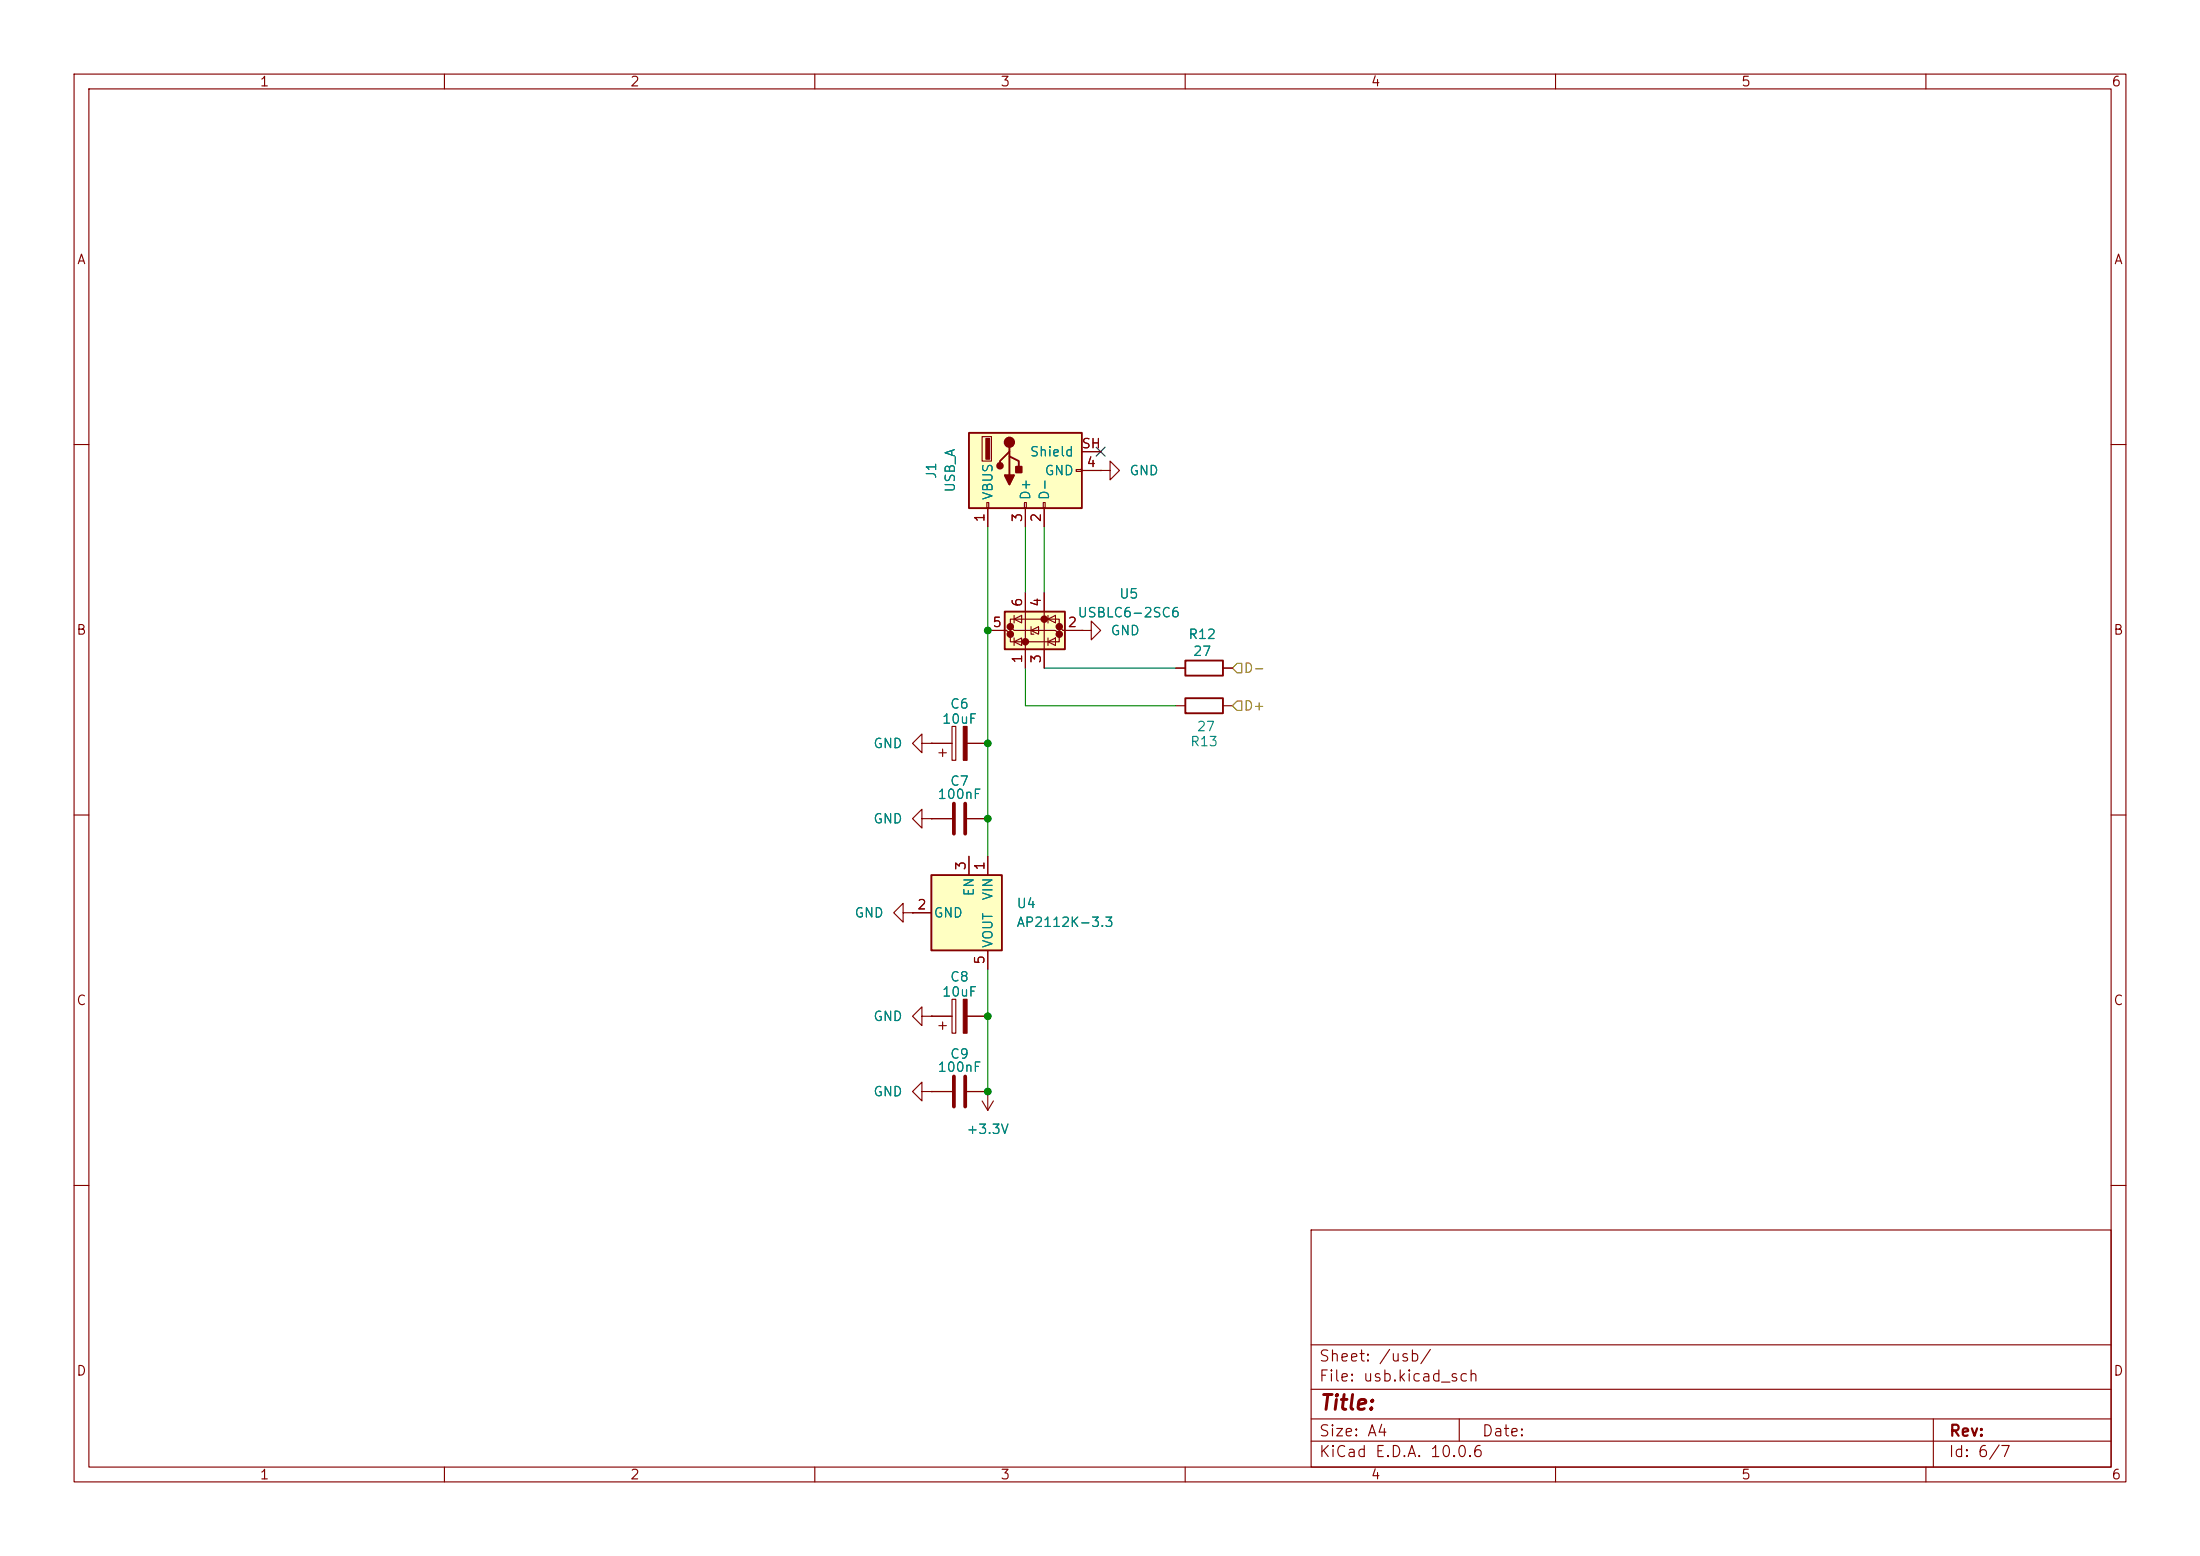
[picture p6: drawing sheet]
(kicad_sch
 (version 20260306)
 (generator "eeschema")
 (generator_version "10.0")
 (paper "A4")
 (lib_symbols
  (symbol "Connector:USB_A"
   (pin_names
    (offset 1.016)) (exclude_from_sim no) (in_bom yes) (on_board yes)
   (in_pos_files yes)
   (duplicate_pin_numbers_are_jumpers no)
   (property "Reference" "J" (at -5.08 11.43 0) (show_name no) (do_not_autoplace no) (effects (font (size 1.27 1.27)) (justify left)))
   (property "Value" "USB_A" (at -5.08 8.89 0) (show_name no) (do_not_autoplace no) (effects (font (size 1.27 1.27)) (justify left)))
   (property "Footprint" "" (at 3.81 -1.27 0) (show_name no) (do_not_autoplace no) (hide yes) (effects (font (size 1.27 1.27))))
   (property "Datasheet" "" (at 3.81 -1.27 0) (show_name no) (do_not_autoplace no) (hide yes) (effects (font (size 1.27 1.27))))
   (property "Description" "USB Type A connector" (at 0 0 0) (show_name no) (do_not_autoplace no) (hide yes) (effects (font (size 1.27 1.27))))
   (symbol "USB_A_0_1"
    (rectangle (start -5.08 -7.62) (end 5.08 7.62) (stroke (width 0.254) (type default)) (fill (type background)))
    (circle (center -3.81 2.159) (radius 0.635) (stroke (width 0.254) (type default)) (fill (type outline)))
    (polyline (pts (xy -3.175 2.159) (xy -2.54 2.159) (xy -1.27 3.429) (xy -0.635 3.429)) (stroke (width 0.254) (type default)) (fill (type none)))
    (polyline (pts (xy -2.54 2.159) (xy -1.905 2.159) (xy -1.27 0.889) (xy 0 0.889)) (stroke (width 0.254) (type default)) (fill (type none)))
    (rectangle (start -1.524 4.826) (end -4.318 5.334) (stroke (width 0) (type default)) (fill (type outline)))
    (rectangle (start -1.27 4.572) (end -4.572 5.842) (stroke (width 0) (type default)) (fill (type none)))
    (circle (center -0.635 3.429) (radius 0.381) (stroke (width 0.254) (type default)) (fill (type outline)))
    (rectangle (start -0.127 -7.62) (end 0.127 -6.858) (stroke (width 0) (type default)) (fill (type none)))
    (rectangle (start 0.254 1.27) (end -0.508 0.508) (stroke (width 0.254) (type default)) (fill (type outline)))
    (polyline (pts (xy 0.635 2.794) (xy 0.635 1.524) (xy 1.905 2.159) (xy 0.635 2.794)) (stroke (width 0.254) (type default)) (fill (type outline)))
    (rectangle (start 5.08 4.953) (end 4.318 5.207) (stroke (width 0) (type default)) (fill (type none)))
    (rectangle (start 5.08 -0.127) (end 4.318 0.127) (stroke (width 0) (type default)) (fill (type none)))
    (rectangle (start 5.08 -2.667) (end 4.318 -2.413) (stroke (width 0) (type default)) (fill (type none))))
   (symbol "USB_A_1_1"
    (polyline (pts (xy -1.905 2.159) (xy 0.635 2.159)) (stroke (width 0.254) (type default)) (fill (type none)))
    (pin power_in line (at 7.62 5.08 180) (length 2.54) (name "VBUS" (effects (font (size 1.27 1.27)))) (number "1" (effects (font (size 1.27 1.27)))))
    (pin bidirectional line (at 7.62 -2.54 180) (length 2.54) (name "D-" (effects (font (size 1.27 1.27)))) (number "2" (effects (font (size 1.27 1.27)))))
    (pin bidirectional line (at 7.62 0 180) (length 2.54) (name "D+" (effects (font (size 1.27 1.27)))) (number "3" (effects (font (size 1.27 1.27)))))
    (pin power_in line (at 0 -10.16 90) (length 2.54) (name "GND" (effects (font (size 1.27 1.27)))) (number "4" (effects (font (size 1.27 1.27)))))
    (pin passive line (at -2.54 -10.16 90) (length 2.54) (name "Shield" (effects (font (size 1.27 1.27)))) (number "SH" (effects (font (size 1.27 1.27))))))
   (embedded_fonts no))
  (symbol "Device:C"
   (pin_numbers (hide yes))
   (pin_names
    (offset 0.254)) (exclude_from_sim no) (in_bom yes) (on_board yes)
   (in_pos_files yes)
   (duplicate_pin_numbers_are_jumpers no)
   (property "Reference" "C" (at 0.635 2.54 0) (show_name no) (do_not_autoplace no) (effects (font (size 1.27 1.27)) (justify left)))
   (property "Value" "C" (at 0.635 -2.54 0) (show_name no) (do_not_autoplace no) (effects (font (size 1.27 1.27)) (justify left)))
   (property "Footprint" "" (at 0.9652 -3.81 0) (show_name no) (do_not_autoplace no) (hide yes) (effects (font (size 1.27 1.27))))
   (property "Datasheet" "" (at 0 0 0) (show_name no) (do_not_autoplace no) (hide yes) (effects (font (size 1.27 1.27))))
   (property "Description" "Unpolarized capacitor" (at 0 0 0) (show_name no) (do_not_autoplace no) (hide yes) (effects (font (size 1.27 1.27))))
   (symbol "C_0_1"
    (polyline (pts (xy -2.032 0.762) (xy 2.032 0.762)) (stroke (width 0.508) (type default)) (fill (type none)))
    (polyline (pts (xy -2.032 -0.762) (xy 2.032 -0.762)) (stroke (width 0.508) (type default)) (fill (type none))))
   (symbol "C_1_1"
    (pin passive line (at 0 3.81 270) (length 2.794) (name "" (effects (font (size 1.27 1.27)))) (number "1" (effects (font (size 1.27 1.27)))))
    (pin passive line (at 0 -3.81 90) (length 2.794) (name "" (effects (font (size 1.27 1.27)))) (number "2" (effects (font (size 1.27 1.27))))))
   (embedded_fonts no))
  (symbol "Device:C_Polarized"
   (pin_numbers (hide yes))
   (pin_names
    (offset 0.254)) (exclude_from_sim no) (in_bom yes) (on_board yes)
   (in_pos_files yes)
   (duplicate_pin_numbers_are_jumpers no)
   (property "Reference" "C" (at 0.635 2.54 0) (show_name no) (do_not_autoplace no) (effects (font (size 1.27 1.27)) (justify left)))
   (property "Value" "C_Polarized" (at 0.635 -2.54 0) (show_name no) (do_not_autoplace no) (effects (font (size 1.27 1.27)) (justify left)))
   (property "Footprint" "" (at 0.9652 -3.81 0) (show_name no) (do_not_autoplace no) (hide yes) (effects (font (size 1.27 1.27))))
   (property "Datasheet" "" (at 0 0 0) (show_name no) (do_not_autoplace no) (hide yes) (effects (font (size 1.27 1.27))))
   (property "Description" "Polarized capacitor" (at 0 0 0) (show_name no) (do_not_autoplace no) (hide yes) (effects (font (size 1.27 1.27))))
   (symbol "C_Polarized_0_1"
    (rectangle (start -2.286 0.508) (end 2.286 1.016) (stroke (width 0) (type default)) (fill (type none)))
    (polyline (pts (xy -1.778 2.286) (xy -0.762 2.286)) (stroke (width 0) (type default)) (fill (type none)))
    (polyline (pts (xy -1.27 2.794) (xy -1.27 1.778)) (stroke (width 0) (type default)) (fill (type none)))
    (rectangle (start 2.286 -0.508) (end -2.286 -1.016) (stroke (width 0) (type default)) (fill (type outline))))
   (symbol "C_Polarized_1_1"
    (pin passive line (at 0 3.81 270) (length 2.794) (name "" (effects (font (size 1.27 1.27)))) (number "1" (effects (font (size 1.27 1.27)))))
    (pin passive line (at 0 -3.81 90) (length 2.794) (name "" (effects (font (size 1.27 1.27)))) (number "2" (effects (font (size 1.27 1.27))))))
   (embedded_fonts no))
  (symbol "Device:R"
   (pin_numbers (hide yes))
   (pin_names
    (offset 0)) (exclude_from_sim no) (in_bom yes) (on_board yes)
   (in_pos_files yes)
   (duplicate_pin_numbers_are_jumpers no)
   (property "Reference" "R" (at 2.032 0 90) (show_name no) (do_not_autoplace no) (effects (font (size 1.27 1.27))))
   (property "Value" "R" (at 0 0 90) (show_name no) (do_not_autoplace no) (effects (font (size 1.27 1.27))))
   (property "Footprint" "" (at -1.778 0 90) (show_name no) (do_not_autoplace no) (hide yes) (effects (font (size 1.27 1.27))))
   (property "Datasheet" "" (at 0 0 0) (show_name no) (do_not_autoplace no) (hide yes) (effects (font (size 1.27 1.27))))
   (property "Description" "Resistor" (at 0 0 0) (show_name no) (do_not_autoplace no) (hide yes) (effects (font (size 1.27 1.27))))
   (symbol "R_0_1"
    (rectangle (start -1.016 -2.54) (end 1.016 2.54) (stroke (width 0.254) (type default)) (fill (type none))))
   (symbol "R_1_1"
    (pin passive line (at 0 3.81 270) (length 1.27) (name "" (effects (font (size 1.27 1.27)))) (number "1" (effects (font (size 1.27 1.27)))))
    (pin passive line (at 0 -3.81 90) (length 1.27) (name "" (effects (font (size 1.27 1.27)))) (number "2" (effects (font (size 1.27 1.27))))))
   (embedded_fonts no))
  (symbol "Power_Protection:USBLC6-2SC6"
   (pin_names (hide yes)) (exclude_from_sim no) (in_bom yes) (on_board yes)
   (in_pos_files yes)
   (duplicate_pin_numbers_are_jumpers no)
   (property "Reference" "U" (at 0.635 5.715 0) (show_name no) (do_not_autoplace no) (effects (font (size 1.27 1.27)) (justify left)))
   (property "Value" "USBLC6-2SC6" (at 0.635 3.81 0) (show_name no) (do_not_autoplace no) (effects (font (size 1.27 1.27)) (justify left)))
   (property "Footprint" "Package_TO_SOT_SMD:SOT-23-6" (at 1.27 -6.35 0) (show_name no) (do_not_autoplace no) (hide yes) (effects (font (size 1.27 1.27)
    (italic yes)) (justify left)))
   (property "Datasheet" "https://www.st.com/resource/en/datasheet/usblc6-2.pdf" (at 1.27 -8.255 0) (show_name no) (do_not_autoplace no) (hide yes) (effects (font (size 1.27 1.27)) (justify left)))
   (property "Description" "Very low capacitance ESD protection diode, 2 data-line, SOT-23-6" (at 0 0 0) (show_name no) (do_not_autoplace no) (hide yes) (effects (font (size 1.27 1.27))))
   (symbol "USBLC6-2SC6_0_0"
    (circle (center -1.524 0) (radius 0.0001) (stroke (width 0.508) (type default)) (fill (type none)))
    (circle (center -0.508 2.032) (radius 0.0001) (stroke (width 0.508) (type default)) (fill (type none)))
    (circle (center -0.508 -4.572) (radius 0.0001) (stroke (width 0.508) (type default)) (fill (type none)))
    (circle (center 0.508 2.032) (radius 0.0001) (stroke (width 0.508) (type default)) (fill (type none)))
    (circle (center 0.508 -4.572) (radius 0.0001) (stroke (width 0.508) (type default)) (fill (type none)))
    (circle (center 1.524 -2.54) (radius 0.0001) (stroke (width 0.508) (type default)) (fill (type none))))
   (symbol "USBLC6-2SC6_0_1"
    (polyline (pts (xy -2.54 0) (xy 2.54 0)) (stroke (width 0) (type default)) (fill (type none)))
    (polyline (pts (xy -2.54 -2.54) (xy 2.54 -2.54)) (stroke (width 0) (type default)) (fill (type none)))
    (polyline (pts (xy -2.032 0.508) (xy -1.016 0.508) (xy -1.524 1.524) (xy -2.032 0.508)) (stroke (width 0) (type default)) (fill (type none)))
    (polyline (pts (xy -2.032 -3.048) (xy -1.016 -3.048)) (stroke (width 0) (type default)) (fill (type none)))
    (polyline (pts (xy -1.016 1.524) (xy -2.032 1.524)) (stroke (width 0) (type default)) (fill (type none)))
    (polyline (pts (xy -1.016 -4.064) (xy -2.032 -4.064) (xy -1.524 -3.048) (xy -1.016 -4.064)) (stroke (width 0) (type default)) (fill (type none)))
    (polyline (pts (xy -0.508 -1.143) (xy -0.508 -0.762) (xy 0.508 -0.762)) (stroke (width 0) (type default)) (fill (type none)))
    (polyline (pts (xy 0 2.54) (xy -0.508 2.032) (xy 0.508 2.032) (xy 0 1.524) (xy 0 -4.064) (xy -0.508 -4.572) (xy 0.508 -4.572) (xy 0 -5.08)) (stroke (width 0) (type default)) (fill (type none)))
    (polyline (pts (xy 0.508 -1.778) (xy -0.508 -1.778) (xy 0 -0.762) (xy 0.508 -1.778)) (stroke (width 0) (type default)) (fill (type none)))
    (polyline (pts (xy 1.016 1.524) (xy 2.032 1.524)) (stroke (width 0) (type default)) (fill (type none)))
    (polyline (pts (xy 1.016 -3.048) (xy 2.032 -3.048)) (stroke (width 0) (type default)) (fill (type none)))
    (polyline (pts (xy 2.032 0.508) (xy 1.016 0.508) (xy 1.524 1.524) (xy 2.032 0.508)) (stroke (width 0) (type default)) (fill (type none)))
    (polyline (pts (xy 2.032 -4.064) (xy 1.016 -4.064) (xy 1.524 -3.048) (xy 2.032 -4.064)) (stroke (width 0) (type default)) (fill (type none))))
   (symbol "USBLC6-2SC6_1_1"
    (rectangle (start -2.54 2.794) (end 2.54 -5.334) (stroke (width 0.254) (type default)) (fill (type background)))
    (polyline (pts (xy -0.508 2.032) (xy -1.524 2.032) (xy -1.524 -4.572) (xy -0.508 -4.572)) (stroke (width 0) (type default)) (fill (type none)))
    (polyline (pts (xy 0.508 -4.572) (xy 1.524 -4.572) (xy 1.524 2.032) (xy 0.508 2.032)) (stroke (width 0) (type default)) (fill (type none)))
    (pin passive line (at -5.08 0 0) (length 2.54) (name "I/O1" (effects (font (size 1.27 1.27)))) (number "1" (effects (font (size 1.27 1.27)))))
    (pin passive line (at 0 -7.62 90) (length 2.54) (name "GND" (effects (font (size 1.27 1.27)))) (number "2" (effects (font (size 1.27 1.27)))))
    (pin passive line (at -5.08 -2.54 0) (length 2.54) (name "I/O2" (effects (font (size 1.27 1.27)))) (number "3" (effects (font (size 1.27 1.27)))))
    (pin passive line (at 5.08 -2.54 180) (length 2.54) (name "I/O2" (effects (font (size 1.27 1.27)))) (number "4" (effects (font (size 1.27 1.27)))))
    (pin passive line (at 0 5.08 270) (length 2.54) (name "VBUS" (effects (font (size 1.27 1.27)))) (number "5" (effects (font (size 1.27 1.27)))))
    (pin passive line (at 5.08 0 180) (length 2.54) (name "I/O1" (effects (font (size 1.27 1.27)))) (number "6" (effects (font (size 1.27 1.27))))))
   (embedded_fonts no))
  (symbol "Regulator_Linear:AP2112K-3.3"
   (pin_names
    (offset 0.254)) (exclude_from_sim no) (in_bom yes) (on_board yes)
   (in_pos_files yes)
   (duplicate_pin_numbers_are_jumpers no)
   (property "Reference" "U" (at -5.08 5.715 0) (show_name no) (do_not_autoplace no) (effects (font (size 1.27 1.27)) (justify left)))
   (property "Value" "AP2112K-3.3" (at 0 5.715 0) (show_name no) (do_not_autoplace no) (effects (font (size 1.27 1.27)) (justify left)))
   (property "Footprint" "Package_TO_SOT_SMD:SOT-23-5" (at 0 8.255 0) (show_name no) (do_not_autoplace no) (hide yes) (effects (font (size 1.27 1.27))))
   (property "Datasheet" "https://www.diodes.com/assets/Datasheets/AP2112.pdf" (at 0 2.54 0) (show_name no) (do_not_autoplace no) (hide yes) (effects (font (size 1.27 1.27))))
   (property "Description" "600mA low dropout linear regulator, with enable pin, 3.8V-6V input voltage range, 3.3V fixed positive output, SOT-23-5" (at 0 0 0) (show_name no) (do_not_autoplace no) (hide yes) (effects (font (size 1.27 1.27))))
   (symbol "AP2112K-3.3_0_1"
    (rectangle (start -5.08 4.445) (end 5.08 -5.08) (stroke (width 0.254) (type default)) (fill (type background))))
   (symbol "AP2112K-3.3_1_1"
    (pin power_in line (at -7.62 2.54 0) (length 2.54) (name "VIN" (effects (font (size 1.27 1.27)))) (number "1" (effects (font (size 1.27 1.27)))))
    (pin power_in line (at 0 -7.62 90) (length 2.54) (name "GND" (effects (font (size 1.27 1.27)))) (number "2" (effects (font (size 1.27 1.27)))))
    (pin input line (at -7.62 0 0) (length 2.54) (name "EN" (effects (font (size 1.27 1.27)))) (number "3" (effects (font (size 1.27 1.27)))))
    (pin no_connect line (at 5.08 0 180) (length 2.54) (hide yes) (name "NC" (effects (font (size 1.27 1.27)))) (number "4" (effects (font (size 1.27 1.27)))))
    (pin power_out line (at 7.62 2.54 180) (length 2.54) (name "VOUT" (effects (font (size 1.27 1.27)))) (number "5" (effects (font (size 1.27 1.27))))))
   (embedded_fonts no))
  (symbol "power:+3.3V"
   (power global)
   (pin_numbers (hide yes))
   (pin_names
    (offset 0) (hide yes)) (exclude_from_sim no) (in_bom yes) (on_board yes)
   (in_pos_files yes)
   (duplicate_pin_numbers_are_jumpers no)
   (property "Reference" "#PWR" (at 0 -3.81 0) (show_name no) (do_not_autoplace no) (hide yes) (effects (font (size 1.27 1.27))))
   (property "Value" "+3.3V" (at 0 3.556 0) (show_name no) (do_not_autoplace no) (effects (font (size 1.27 1.27))))
   (property "Footprint" "" (at 0 0 0) (show_name no) (do_not_autoplace no) (hide yes) (effects (font (size 1.27 1.27))))
   (property "Datasheet" "" (at 0 0 0) (show_name no) (do_not_autoplace no) (hide yes) (effects (font (size 1.27 1.27))))
   (property "Description" "Power symbol creates a global label with name \"+3.3V\"" (at 0 0 0) (show_name no) (do_not_autoplace no) (hide yes) (effects (font (size 1.27 1.27))))
   (symbol "+3.3V_0_1"
    (polyline (pts (xy -0.762 1.27) (xy 0 2.54)) (stroke (width 0) (type default)) (fill (type none)))
    (polyline (pts (xy 0 2.54) (xy 0.762 1.27)) (stroke (width 0) (type default)) (fill (type none)))
    (polyline (pts (xy 0 0) (xy 0 2.54)) (stroke (width 0) (type default)) (fill (type none))))
   (symbol "+3.3V_1_1"
    (pin power_in line (at 0 0 90) (length 0) (name "" (effects (font (size 1.27 1.27)))) (number "1" (effects (font (size 1.27 1.27))))))
   (embedded_fonts no))
  (symbol "power:GND"
   (power global)
   (pin_numbers (hide yes))
   (pin_names
    (offset 0) (hide yes)) (exclude_from_sim no) (in_bom yes) (on_board yes)
   (in_pos_files yes)
   (duplicate_pin_numbers_are_jumpers no)
   (property "Reference" "#PWR" (at 0 -6.35 0) (show_name no) (do_not_autoplace no) (hide yes) (effects (font (size 1.27 1.27))))
   (property "Value" "GND" (at 0 -3.81 0) (show_name no) (do_not_autoplace no) (effects (font (size 1.27 1.27))))
   (property "Footprint" "" (at 0 0 0) (show_name no) (do_not_autoplace no) (hide yes) (effects (font (size 1.27 1.27))))
   (property "Datasheet" "" (at 0 0 0) (show_name no) (do_not_autoplace no) (hide yes) (effects (font (size 1.27 1.27))))
   (property "Description" "Power symbol creates a global label with name \"GND\" , ground" (at 0 0 0) (show_name no) (do_not_autoplace no) (hide yes) (effects (font (size 1.27 1.27))))
   (symbol "GND_0_1"
    (polyline (pts (xy 0 0) (xy 0 -1.27) (xy 1.27 -1.27) (xy 0 -2.54) (xy -1.27 -1.27) (xy 0 -1.27)) (stroke (width 0) (type default)) (fill (type none))))
   (symbol "GND_1_1"
    (pin power_in line (at 0 0 270) (length 0) (name "" (effects (font (size 1.27 1.27)))) (number "1" (effects (font (size 1.27 1.27))))))
   (embedded_fonts no)))
 (junction
  (at 133.35 110.49)
  (diameter 0)
  (color 0 0 0 0))
 (junction
  (at 133.35 100.33)
  (diameter 0)
  (color 0 0 0 0))
 (junction
  (at 133.35 85.09)
  (diameter 0)
  (color 0 0 0 0))
 (junction
  (at 133.35 137.16)
  (diameter 0)
  (color 0 0 0 0))
 (junction
  (at 133.35 147.32)
  (diameter 0)
  (color 0 0 0 0))
 (no_connect
  (at 148.59 60.96))
 (wire
  (pts (xy 138.43 90.17) (xy 138.43 95.25))
  (stroke (width 0) (type default)))
 (wire
  (pts (xy 133.35 137.16) (xy 133.35 147.32))
  (stroke (width 0) (type default)))
 (wire
  (pts (xy 133.35 115.57) (xy 133.35 110.49))
  (stroke (width 0) (type default)))
 (wire
  (pts (xy 133.35 71.12) (xy 133.35 85.09))
  (stroke (width 0) (type default)))
 (wire
  (pts (xy 140.97 90.17) (xy 158.75 90.17))
  (stroke (width 0) (type default)))
 (wire
  (pts (xy 138.43 71.12) (xy 138.43 80.01))
  (stroke (width 0) (type default)))
 (wire
  (pts (xy 133.35 130.81) (xy 133.35 137.16))
  (stroke (width 0) (type default)))
 (wire
  (pts (xy 133.35 85.09) (xy 133.35 100.33))
  (stroke (width 0) (type default)))
 (wire
  (pts (xy 138.43 95.25) (xy 158.75 95.25))
  (stroke (width 0) (type default)))
 (wire
  (pts (xy 133.35 100.33) (xy 133.35 110.49))
  (stroke (width 0) (type default)))
 (wire
  (pts (xy 140.97 71.12) (xy 140.97 80.01))
  (stroke (width 0) (type default)))
 (hierarchical_label "D+"
  (shape input)
  (at 166.37 95.25 0)
  (effects (font (size 1.27 1.27)) (justify left)))
 (hierarchical_label "D-"
  (shape input)
  (at 166.37 90.17 0)
  (effects (font (size 1.27 1.27)) (justify left)))
 (symbol
  (lib_id "Connector:USB_A")
  (at 138.43 63.5 90)
  (mirror x)
  (unit 1)
  (body_style 1)
  (exclude_from_sim no)
  (in_bom yes)
  (on_board yes)
  (in_pos_files yes)
  (dnp no)
  (property "Reference" "J1" (at 125.73 63.5 0) (show_name no) (do_not_autoplace no) (effects (font (size 1.27 1.27))))
  (property "Value" "USB_A" (at 128.27 63.5 0) (show_name no) (do_not_autoplace no) (effects (font (size 1.27 1.27))))
  (property "Footprint" "custom_lib:USB_A_PCB_Edge_receptacle" (at 139.7 67.31 0) (hide yes) (show_name no) (do_not_autoplace no) (effects (font (size 1.27 1.27))))
  (property "Datasheet" "" (at 139.7 67.31 0) (hide yes) (show_name no) (do_not_autoplace no) (effects (font (size 1.27 1.27))))
  (property "Description" "USB Type A connector" (at 138.43 63.5 0) (hide yes) (show_name no) (do_not_autoplace no) (effects (font (size 1.27 1.27))))
  (property "KLC_S3.3" "" (at 138.43 63.5 0) (hide yes) (show_name no) (do_not_autoplace no) (effects (font (size 1.27 1.27))))
  (property "KLC_S4.1" "" (at 138.43 63.5 0) (hide yes) (show_name no) (do_not_autoplace no) (effects (font (size 1.27 1.27))))
  (property "KLC_S4.2_DVDD" "" (at 138.43 63.5 0) (hide yes) (show_name no) (do_not_autoplace no) (effects (font (size 1.27 1.27))))
  (property "KLC_S4.2_VREG_VOUT" "" (at 138.43 63.5 0) (hide yes) (show_name no) (do_not_autoplace no) (effects (font (size 1.27 1.27))))
  (property "LCSC Part" "-" (at 138.43 63.5 0) (hide yes) (show_name no) (do_not_autoplace no) (effects (font (size 1.27 1.27))))
  (pin "3")
  (pin "1")
  (pin "2")
  (pin "4")
  (pin "SH"))
 (symbol
  (lib_id "Device:C")
  (at 129.54 147.32 90)
  (unit 1)
  (body_style 1)
  (exclude_from_sim no)
  (in_bom yes)
  (on_board yes)
  (in_pos_files yes)
  (dnp no)
  (property "Reference" "C9" (at 129.54 142.24 90) (show_name no) (do_not_autoplace no) (effects (font (size 1.27 1.27))))
  (property "Value" "100nF" (at 129.54 144.018 90) (show_name no) (do_not_autoplace no) (effects (font (size 1.27 1.27))))
  (property "Footprint" "Capacitor_SMD:C_0603_1608Metric" (at 133.35 146.3548 0) (hide yes) (show_name no) (do_not_autoplace no) (effects (font (size 1.27 1.27))))
  (property "Datasheet" "" (at 129.54 147.32 0) (hide yes) (show_name no) (do_not_autoplace no) (effects (font (size 1.27 1.27))))
  (property "Description" "Unpolarized capacitor" (at 129.54 147.32 0) (hide yes) (show_name no) (do_not_autoplace no) (effects (font (size 1.27 1.27))))
  (property "KLC_S3.3" "" (at 129.54 147.32 90) (hide yes) (show_name no) (do_not_autoplace no) (effects (font (size 1.27 1.27))))
  (property "KLC_S4.1" "" (at 129.54 147.32 90) (hide yes) (show_name no) (do_not_autoplace no) (effects (font (size 1.27 1.27))))
  (property "KLC_S4.2_DVDD" "" (at 129.54 147.32 90) (hide yes) (show_name no) (do_not_autoplace no) (effects (font (size 1.27 1.27))))
  (property "KLC_S4.2_VREG_VOUT" "" (at 129.54 147.32 90) (hide yes) (show_name no) (do_not_autoplace no) (effects (font (size 1.27 1.27))))
  (property "LCSC Part" "C1591" (at 129.54 147.32 90) (hide yes) (show_name no) (do_not_autoplace no) (effects (font (size 1.27 1.27))))
  (pin "2")
  (pin "1"))
 (symbol
  (lib_id "power:+3.3V")
  (at 133.35 147.32 180)
  (unit 1)
  (body_style 1)
  (exclude_from_sim no)
  (in_bom yes)
  (on_board yes)
  (in_pos_files yes)
  (dnp no)
  (fields_autoplaced yes)
  (property "Reference" "#PWR027" (at 133.35 143.51 0) (hide yes) (show_name no) (do_not_autoplace no) (effects (font (size 1.27 1.27))))
  (property "Value" "+3.3V" (at 133.35 152.4 0) (show_name no) (do_not_autoplace no) (effects (font (size 1.27 1.27))))
  (property "Footprint" "" (at 133.35 147.32 0) (hide yes) (show_name no) (do_not_autoplace no) (effects (font (size 1.27 1.27))))
  (property "Datasheet" "" (at 133.35 147.32 0) (hide yes) (show_name no) (do_not_autoplace no) (effects (font (size 1.27 1.27))))
  (property "Description" "Power symbol creates a global label with name \"+3.3V\"" (at 133.35 147.32 0) (hide yes) (show_name no) (do_not_autoplace no) (effects (font (size 1.27 1.27))))
  (pin "1"))
 (symbol
  (lib_id "power:GND")
  (at 125.73 110.49 270)
  (unit 1)
  (body_style 1)
  (exclude_from_sim no)
  (in_bom yes)
  (on_board yes)
  (in_pos_files yes)
  (dnp no)
  (fields_autoplaced yes)
  (property "Reference" "#PWR024" (at 119.38 110.49 0) (hide yes) (show_name no) (do_not_autoplace no) (effects (font (size 1.27 1.27))))
  (property "Value" "GND" (at 121.92 110.4899 90) (show_name no) (do_not_autoplace no) (effects (font (size 1.27 1.27)) (justify right)))
  (property "Footprint" "" (at 125.73 110.49 0) (hide yes) (show_name no) (do_not_autoplace no) (effects (font (size 1.27 1.27))))
  (property "Datasheet" "" (at 125.73 110.49 0) (hide yes) (show_name no) (do_not_autoplace no) (effects (font (size 1.27 1.27))))
  (property "Description" "Power symbol creates a global label with name \"GND\" , ground" (at 125.73 110.49 0) (hide yes) (show_name no) (do_not_autoplace no) (effects (font (size 1.27 1.27))))
  (pin "1"))
 (symbol
  (lib_id "Device:C")
  (at 129.54 110.49 90)
  (unit 1)
  (body_style 1)
  (exclude_from_sim no)
  (in_bom yes)
  (on_board yes)
  (in_pos_files yes)
  (dnp no)
  (property "Reference" "C7" (at 129.54 105.41 90) (show_name no) (do_not_autoplace no) (effects (font (size 1.27 1.27))))
  (property "Value" "100nF" (at 129.54 107.188 90) (show_name no) (do_not_autoplace no) (effects (font (size 1.27 1.27))))
  (property "Footprint" "Capacitor_SMD:C_0603_1608Metric" (at 133.35 109.5248 0) (hide yes) (show_name no) (do_not_autoplace no) (effects (font (size 1.27 1.27))))
  (property "Datasheet" "" (at 129.54 110.49 0) (hide yes) (show_name no) (do_not_autoplace no) (effects (font (size 1.27 1.27))))
  (property "Description" "Unpolarized capacitor" (at 129.54 110.49 0) (hide yes) (show_name no) (do_not_autoplace no) (effects (font (size 1.27 1.27))))
  (property "KLC_S3.3" "" (at 129.54 110.49 90) (hide yes) (show_name no) (do_not_autoplace no) (effects (font (size 1.27 1.27))))
  (property "KLC_S4.1" "" (at 129.54 110.49 90) (hide yes) (show_name no) (do_not_autoplace no) (effects (font (size 1.27 1.27))))
  (property "KLC_S4.2_DVDD" "" (at 129.54 110.49 90) (hide yes) (show_name no) (do_not_autoplace no) (effects (font (size 1.27 1.27))))
  (property "KLC_S4.2_VREG_VOUT" "" (at 129.54 110.49 90) (hide yes) (show_name no) (do_not_autoplace no) (effects (font (size 1.27 1.27))))
  (property "LCSC Part" "C1591" (at 129.54 110.49 90) (hide yes) (show_name no) (do_not_autoplace no) (effects (font (size 1.27 1.27))))
  (pin "2")
  (pin "1"))
 (symbol
  (lib_id "power:GND")
  (at 125.73 137.16 270)
  (unit 1)
  (body_style 1)
  (exclude_from_sim no)
  (in_bom yes)
  (on_board yes)
  (in_pos_files yes)
  (dnp no)
  (fields_autoplaced yes)
  (property "Reference" "#PWR025" (at 119.38 137.16 0) (hide yes) (show_name no) (do_not_autoplace no) (effects (font (size 1.27 1.27))))
  (property "Value" "GND" (at 121.92 137.1599 90) (show_name no) (do_not_autoplace no) (effects (font (size 1.27 1.27)) (justify right)))
  (property "Footprint" "" (at 125.73 137.16 0) (hide yes) (show_name no) (do_not_autoplace no) (effects (font (size 1.27 1.27))))
  (property "Datasheet" "" (at 125.73 137.16 0) (hide yes) (show_name no) (do_not_autoplace no) (effects (font (size 1.27 1.27))))
  (property "Description" "Power symbol creates a global label with name \"GND\" , ground" (at 125.73 137.16 0) (hide yes) (show_name no) (do_not_autoplace no) (effects (font (size 1.27 1.27))))
  (pin "1"))
 (symbol
  (lib_id "Power_Protection:USBLC6-2SC6")
  (at 138.43 85.09 90)
  (unit 1)
  (body_style 1)
  (exclude_from_sim no)
  (in_bom yes)
  (on_board yes)
  (in_pos_files yes)
  (dnp no)
  (fields_autoplaced yes)
  (property "Reference" "U5" (at 152.4 80.1368 90) (show_name no) (do_not_autoplace no) (effects (font (size 1.27 1.27))))
  (property "Value" "USBLC6-2SC6" (at 152.4 82.6768 90) (show_name no) (do_not_autoplace no) (effects (font (size 1.27 1.27))))
  (property "Footprint" "Package_TO_SOT_SMD:SOT-23-6" (at 144.78 83.82 0) (hide yes) (show_name no) (do_not_autoplace no) (effects (font (size 1.27 1.27)
    (italic yes)) (justify left)))
  (property "Datasheet" "https://www.st.com/resource/en/datasheet/usblc6-2.pdf" (at 146.685 83.82 0) (hide yes) (show_name no) (do_not_autoplace no) (effects (font (size 1.27 1.27)) (justify left)))
  (property "Description" "Very low capacitance ESD protection diode, 2 data-line, SOT-23-6" (at 138.43 85.09 0) (hide yes) (show_name no) (do_not_autoplace no) (effects (font (size 1.27 1.27))))
  (property "KLC_S3.3" "" (at 138.43 85.09 90) (hide yes) (show_name no) (do_not_autoplace no) (effects (font (size 1.27 1.27))))
  (property "KLC_S4.1" "" (at 138.43 85.09 90) (hide yes) (show_name no) (do_not_autoplace no) (effects (font (size 1.27 1.27))))
  (property "KLC_S4.2_DVDD" "" (at 138.43 85.09 90) (hide yes) (show_name no) (do_not_autoplace no) (effects (font (size 1.27 1.27))))
  (property "KLC_S4.2_VREG_VOUT" "" (at 138.43 85.09 90) (hide yes) (show_name no) (do_not_autoplace no) (effects (font (size 1.27 1.27))))
  (property "LCSC Part" "C7519" (at 138.43 85.09 90) (hide yes) (show_name no) (do_not_autoplace no) (effects (font (size 1.27 1.27))))
  (pin "1")
  (pin "6")
  (pin "3")
  (pin "4")
  (pin "5")
  (pin "2"))
 (symbol
  (lib_id "power:GND")
  (at 125.73 100.33 270)
  (unit 1)
  (body_style 1)
  (exclude_from_sim no)
  (in_bom yes)
  (on_board yes)
  (in_pos_files yes)
  (dnp no)
  (fields_autoplaced yes)
  (property "Reference" "#PWR023" (at 119.38 100.33 0) (hide yes) (show_name no) (do_not_autoplace no) (effects (font (size 1.27 1.27))))
  (property "Value" "GND" (at 121.92 100.3299 90) (show_name no) (do_not_autoplace no) (effects (font (size 1.27 1.27)) (justify right)))
  (property "Footprint" "" (at 125.73 100.33 0) (hide yes) (show_name no) (do_not_autoplace no) (effects (font (size 1.27 1.27))))
  (property "Datasheet" "" (at 125.73 100.33 0) (hide yes) (show_name no) (do_not_autoplace no) (effects (font (size 1.27 1.27))))
  (property "Description" "Power symbol creates a global label with name \"GND\" , ground" (at 125.73 100.33 0) (hide yes) (show_name no) (do_not_autoplace no) (effects (font (size 1.27 1.27))))
  (pin "1"))
 (symbol
  (lib_id "power:GND")
  (at 123.19 123.19 270)
  (unit 1)
  (body_style 1)
  (exclude_from_sim no)
  (in_bom yes)
  (on_board yes)
  (in_pos_files yes)
  (dnp no)
  (fields_autoplaced yes)
  (property "Reference" "#PWR022" (at 116.84 123.19 0) (hide yes) (show_name no) (do_not_autoplace no) (effects (font (size 1.27 1.27))))
  (property "Value" "GND" (at 119.38 123.1899 90) (show_name no) (do_not_autoplace no) (effects (font (size 1.27 1.27)) (justify right)))
  (property "Footprint" "" (at 123.19 123.19 0) (hide yes) (show_name no) (do_not_autoplace no) (effects (font (size 1.27 1.27))))
  (property "Datasheet" "" (at 123.19 123.19 0) (hide yes) (show_name no) (do_not_autoplace no) (effects (font (size 1.27 1.27))))
  (property "Description" "Power symbol creates a global label with name \"GND\" , ground" (at 123.19 123.19 0) (hide yes) (show_name no) (do_not_autoplace no) (effects (font (size 1.27 1.27))))
  (pin "1"))
 (symbol
  (lib_id "Device:C_Polarized")
  (at 129.54 137.16 90)
  (unit 1)
  (body_style 1)
  (exclude_from_sim no)
  (in_bom yes)
  (on_board yes)
  (in_pos_files yes)
  (dnp no)
  (property "Reference" "C8" (at 129.54 131.826 90) (show_name no) (do_not_autoplace no) (effects (font (size 1.27 1.27))))
  (property "Value" "10uF" (at 129.54 133.858 90) (show_name no) (do_not_autoplace no) (effects (font (size 1.27 1.27))))
  (property "Footprint" "Capacitor_SMD:C_0603_1608Metric" (at 133.35 136.1948 0) (hide yes) (show_name no) (do_not_autoplace no) (effects (font (size 1.27 1.27))))
  (property "Datasheet" "" (at 129.54 137.16 0) (hide yes) (show_name no) (do_not_autoplace no) (effects (font (size 1.27 1.27))))
  (property "Description" "Polarized capacitor" (at 129.54 137.16 0) (hide yes) (show_name no) (do_not_autoplace no) (effects (font (size 1.27 1.27))))
  (property "KLC_S3.3" "" (at 129.54 137.16 90) (hide yes) (show_name no) (do_not_autoplace no) (effects (font (size 1.27 1.27))))
  (property "KLC_S4.1" "" (at 129.54 137.16 90) (hide yes) (show_name no) (do_not_autoplace no) (effects (font (size 1.27 1.27))))
  (property "KLC_S4.2_DVDD" "" (at 129.54 137.16 90) (hide yes) (show_name no) (do_not_autoplace no) (effects (font (size 1.27 1.27))))
  (property "KLC_S4.2_VREG_VOUT" "" (at 129.54 137.16 90) (hide yes) (show_name no) (do_not_autoplace no) (effects (font (size 1.27 1.27))))
  (property "LCSC Part" "C19702" (at 129.54 137.16 90) (hide yes) (show_name no) (do_not_autoplace no) (effects (font (size 1.27 1.27))))
  (pin "1")
  (pin "2"))
 (symbol
  (lib_id "Device:R")
  (at 162.56 95.25 90)
  (mirror x)
  (unit 1)
  (body_style 1)
  (exclude_from_sim no)
  (in_bom yes)
  (on_board yes)
  (in_pos_files yes)
  (dnp no)
  (property "Reference" "R13" (at 162.56 100.076 90) (show_name no) (do_not_autoplace no) (effects (font (size 1.27 1.27))))
  (property "Value" "27" (at 162.814 98.044 90) (show_name no) (do_not_autoplace no) (effects (font (size 1.27 1.27))))
  (property "Footprint" "Resistor_SMD:R_0603_1608Metric" (at 162.56 93.472 90) (hide yes) (show_name no) (do_not_autoplace no) (effects (font (size 1.27 1.27))))
  (property "Datasheet" "" (at 162.56 95.25 0) (hide yes) (show_name no) (do_not_autoplace no) (effects (font (size 1.27 1.27))))
  (property "Description" "Resistor" (at 162.56 95.25 0) (hide yes) (show_name no) (do_not_autoplace no) (effects (font (size 1.27 1.27))))
  (property "KLC_S3.3" "" (at 162.56 95.25 90) (hide yes) (show_name no) (do_not_autoplace no) (effects (font (size 1.27 1.27))))
  (property "KLC_S4.1" "" (at 162.56 95.25 90) (hide yes) (show_name no) (do_not_autoplace no) (effects (font (size 1.27 1.27))))
  (property "KLC_S4.2_DVDD" "" (at 162.56 95.25 90) (hide yes) (show_name no) (do_not_autoplace no) (effects (font (size 1.27 1.27))))
  (property "KLC_S4.2_VREG_VOUT" "" (at 162.56 95.25 90) (hide yes) (show_name no) (do_not_autoplace no) (effects (font (size 1.27 1.27))))
  (property "LCSC Part" "C2907021" (at 162.56 95.25 90) (hide yes) (show_name no) (do_not_autoplace no) (effects (font (size 1.27 1.27))))
  (pin "2")
  (pin "1"))
 (symbol
  (lib_id "Device:R")
  (at 162.56 90.17 90)
  (unit 1)
  (body_style 1)
  (exclude_from_sim no)
  (in_bom yes)
  (on_board yes)
  (in_pos_files yes)
  (dnp no)
  (property "Reference" "R12" (at 162.306 85.598 90) (show_name no) (do_not_autoplace no) (effects (font (size 1.27 1.27))))
  (property "Value" "27" (at 162.306 87.884 90) (show_name no) (do_not_autoplace no) (effects (font (size 1.27 1.27))))
  (property "Footprint" "Resistor_SMD:R_0603_1608Metric" (at 162.56 91.948 90) (hide yes) (show_name no) (do_not_autoplace no) (effects (font (size 1.27 1.27))))
  (property "Datasheet" "" (at 162.56 90.17 0) (hide yes) (show_name no) (do_not_autoplace no) (effects (font (size 1.27 1.27))))
  (property "Description" "Resistor" (at 162.56 90.17 0) (hide yes) (show_name no) (do_not_autoplace no) (effects (font (size 1.27 1.27))))
  (property "KLC_S3.3" "" (at 162.56 90.17 90) (hide yes) (show_name no) (do_not_autoplace no) (effects (font (size 1.27 1.27))))
  (property "KLC_S4.1" "" (at 162.56 90.17 90) (hide yes) (show_name no) (do_not_autoplace no) (effects (font (size 1.27 1.27))))
  (property "KLC_S4.2_DVDD" "" (at 162.56 90.17 90) (hide yes) (show_name no) (do_not_autoplace no) (effects (font (size 1.27 1.27))))
  (property "KLC_S4.2_VREG_VOUT" "" (at 162.56 90.17 90) (hide yes) (show_name no) (do_not_autoplace no) (effects (font (size 1.27 1.27))))
  (property "LCSC Part" "C2907021" (at 162.56 90.17 90) (hide yes) (show_name no) (do_not_autoplace no) (effects (font (size 1.27 1.27))))
  (pin "2")
  (pin "1"))
 (symbol
  (lib_id "Device:C_Polarized")
  (at 129.54 100.33 90)
  (unit 1)
  (body_style 1)
  (exclude_from_sim no)
  (in_bom yes)
  (on_board yes)
  (in_pos_files yes)
  (dnp no)
  (property "Reference" "C6" (at 129.54 94.996 90) (show_name no) (do_not_autoplace no) (effects (font (size 1.27 1.27))))
  (property "Value" "10uF" (at 129.54 97.028 90) (show_name no) (do_not_autoplace no) (effects (font (size 1.27 1.27))))
  (property "Footprint" "Capacitor_SMD:C_0603_1608Metric" (at 133.35 99.3648 0) (hide yes) (show_name no) (do_not_autoplace no) (effects (font (size 1.27 1.27))))
  (property "Datasheet" "" (at 129.54 100.33 0) (hide yes) (show_name no) (do_not_autoplace no) (effects (font (size 1.27 1.27))))
  (property "Description" "Polarized capacitor" (at 129.54 100.33 0) (hide yes) (show_name no) (do_not_autoplace no) (effects (font (size 1.27 1.27))))
  (property "KLC_S3.3" "" (at 129.54 100.33 90) (hide yes) (show_name no) (do_not_autoplace no) (effects (font (size 1.27 1.27))))
  (property "KLC_S4.1" "" (at 129.54 100.33 90) (hide yes) (show_name no) (do_not_autoplace no) (effects (font (size 1.27 1.27))))
  (property "KLC_S4.2_DVDD" "" (at 129.54 100.33 90) (hide yes) (show_name no) (do_not_autoplace no) (effects (font (size 1.27 1.27))))
  (property "KLC_S4.2_VREG_VOUT" "" (at 129.54 100.33 90) (hide yes) (show_name no) (do_not_autoplace no) (effects (font (size 1.27 1.27))))
  (property "LCSC Part" "C19702" (at 129.54 100.33 90) (hide yes) (show_name no) (do_not_autoplace no) (effects (font (size 1.27 1.27))))
  (pin "1")
  (pin "2"))
 (symbol
  (lib_id "Regulator_Linear:AP2112K-3.3")
  (at 130.81 123.19 270)
  (unit 1)
  (body_style 1)
  (exclude_from_sim no)
  (in_bom yes)
  (on_board yes)
  (in_pos_files yes)
  (dnp no)
  (fields_autoplaced yes)
  (property "Reference" "U4" (at 137.16 121.9199 90) (show_name no) (do_not_autoplace no) (effects (font (size 1.27 1.27)) (justify left)))
  (property "Value" "AP2112K-3.3" (at 137.16 124.4599 90) (show_name no) (do_not_autoplace no) (effects (font (size 1.27 1.27)) (justify left)))
  (property "Footprint" "Package_TO_SOT_SMD:SOT-23-5" (at 139.065 123.19 0) (hide yes) (show_name no) (do_not_autoplace no) (effects (font (size 1.27 1.27))))
  (property "Datasheet" "https://www.diodes.com/assets/Datasheets/AP2112.pdf" (at 133.35 123.19 0) (hide yes) (show_name no) (do_not_autoplace no) (effects (font (size 1.27 1.27))))
  (property "Description" "600mA low dropout linear regulator, with enable pin, 3.8V-6V input voltage range, 3.3V fixed positive output, SOT-23-5" (at 130.81 123.19 0) (hide yes) (show_name no) (do_not_autoplace no) (effects (font (size 1.27 1.27))))
  (property "KLC_S3.3" "" (at 130.81 123.19 90) (hide yes) (show_name no) (do_not_autoplace no) (effects (font (size 1.27 1.27))))
  (property "KLC_S4.1" "" (at 130.81 123.19 90) (hide yes) (show_name no) (do_not_autoplace no) (effects (font (size 1.27 1.27))))
  (property "KLC_S4.2_DVDD" "" (at 130.81 123.19 90) (hide yes) (show_name no) (do_not_autoplace no) (effects (font (size 1.27 1.27))))
  (property "KLC_S4.2_VREG_VOUT" "" (at 130.81 123.19 90) (hide yes) (show_name no) (do_not_autoplace no) (effects (font (size 1.27 1.27))))
  (property "LCSC Part" "C51118" (at 130.81 123.19 90) (hide yes) (show_name no) (do_not_autoplace no) (effects (font (size 1.27 1.27))))
  (pin "1")
  (pin "2")
  (pin "3")
  (pin "5")
  (pin "4"))
 (symbol
  (lib_id "power:GND")
  (at 146.05 85.09 90)
  (unit 1)
  (body_style 1)
  (exclude_from_sim no)
  (in_bom yes)
  (on_board yes)
  (in_pos_files yes)
  (dnp no)
  (fields_autoplaced yes)
  (property "Reference" "#PWR028" (at 152.4 85.09 0) (hide yes) (show_name no) (do_not_autoplace no) (effects (font (size 1.27 1.27))))
  (property "Value" "GND" (at 149.86 85.0899 90) (show_name no) (do_not_autoplace no) (effects (font (size 1.27 1.27)) (justify right)))
  (property "Footprint" "" (at 146.05 85.09 0) (hide yes) (show_name no) (do_not_autoplace no) (effects (font (size 1.27 1.27))))
  (property "Datasheet" "" (at 146.05 85.09 0) (hide yes) (show_name no) (do_not_autoplace no) (effects (font (size 1.27 1.27))))
  (property "Description" "Power symbol creates a global label with name \"GND\" , ground" (at 146.05 85.09 0) (hide yes) (show_name no) (do_not_autoplace no) (effects (font (size 1.27 1.27))))
  (pin "1"))
 (symbol
  (lib_id "power:GND")
  (at 125.73 147.32 270)
  (unit 1)
  (body_style 1)
  (exclude_from_sim no)
  (in_bom yes)
  (on_board yes)
  (in_pos_files yes)
  (dnp no)
  (fields_autoplaced yes)
  (property "Reference" "#PWR026" (at 119.38 147.32 0) (hide yes) (show_name no) (do_not_autoplace no) (effects (font (size 1.27 1.27))))
  (property "Value" "GND" (at 121.92 147.3199 90) (show_name no) (do_not_autoplace no) (effects (font (size 1.27 1.27)) (justify right)))
  (property "Footprint" "" (at 125.73 147.32 0) (hide yes) (show_name no) (do_not_autoplace no) (effects (font (size 1.27 1.27))))
  (property "Datasheet" "" (at 125.73 147.32 0) (hide yes) (show_name no) (do_not_autoplace no) (effects (font (size 1.27 1.27))))
  (property "Description" "Power symbol creates a global label with name \"GND\" , ground" (at 125.73 147.32 0) (hide yes) (show_name no) (do_not_autoplace no) (effects (font (size 1.27 1.27))))
  (pin "1"))
 (symbol
  (lib_id "power:GND")
  (at 148.59 63.5 90)
  (unit 1)
  (body_style 1)
  (exclude_from_sim no)
  (in_bom yes)
  (on_board yes)
  (in_pos_files yes)
  (dnp no)
  (fields_autoplaced yes)
  (property "Reference" "#PWR029" (at 154.94 63.5 0) (hide yes) (show_name no) (do_not_autoplace no) (effects (font (size 1.27 1.27))))
  (property "Value" "GND" (at 152.4 63.4999 90) (show_name no) (do_not_autoplace no) (effects (font (size 1.27 1.27)) (justify right)))
  (property "Footprint" "" (at 148.59 63.5 0) (hide yes) (show_name no) (do_not_autoplace no) (effects (font (size 1.27 1.27))))
  (property "Datasheet" "" (at 148.59 63.5 0) (hide yes) (show_name no) (do_not_autoplace no) (effects (font (size 1.27 1.27))))
  (property "Description" "Power symbol creates a global label with name \"GND\" , ground" (at 148.59 63.5 0) (hide yes) (show_name no) (do_not_autoplace no) (effects (font (size 1.27 1.27))))
  (pin "1")))
